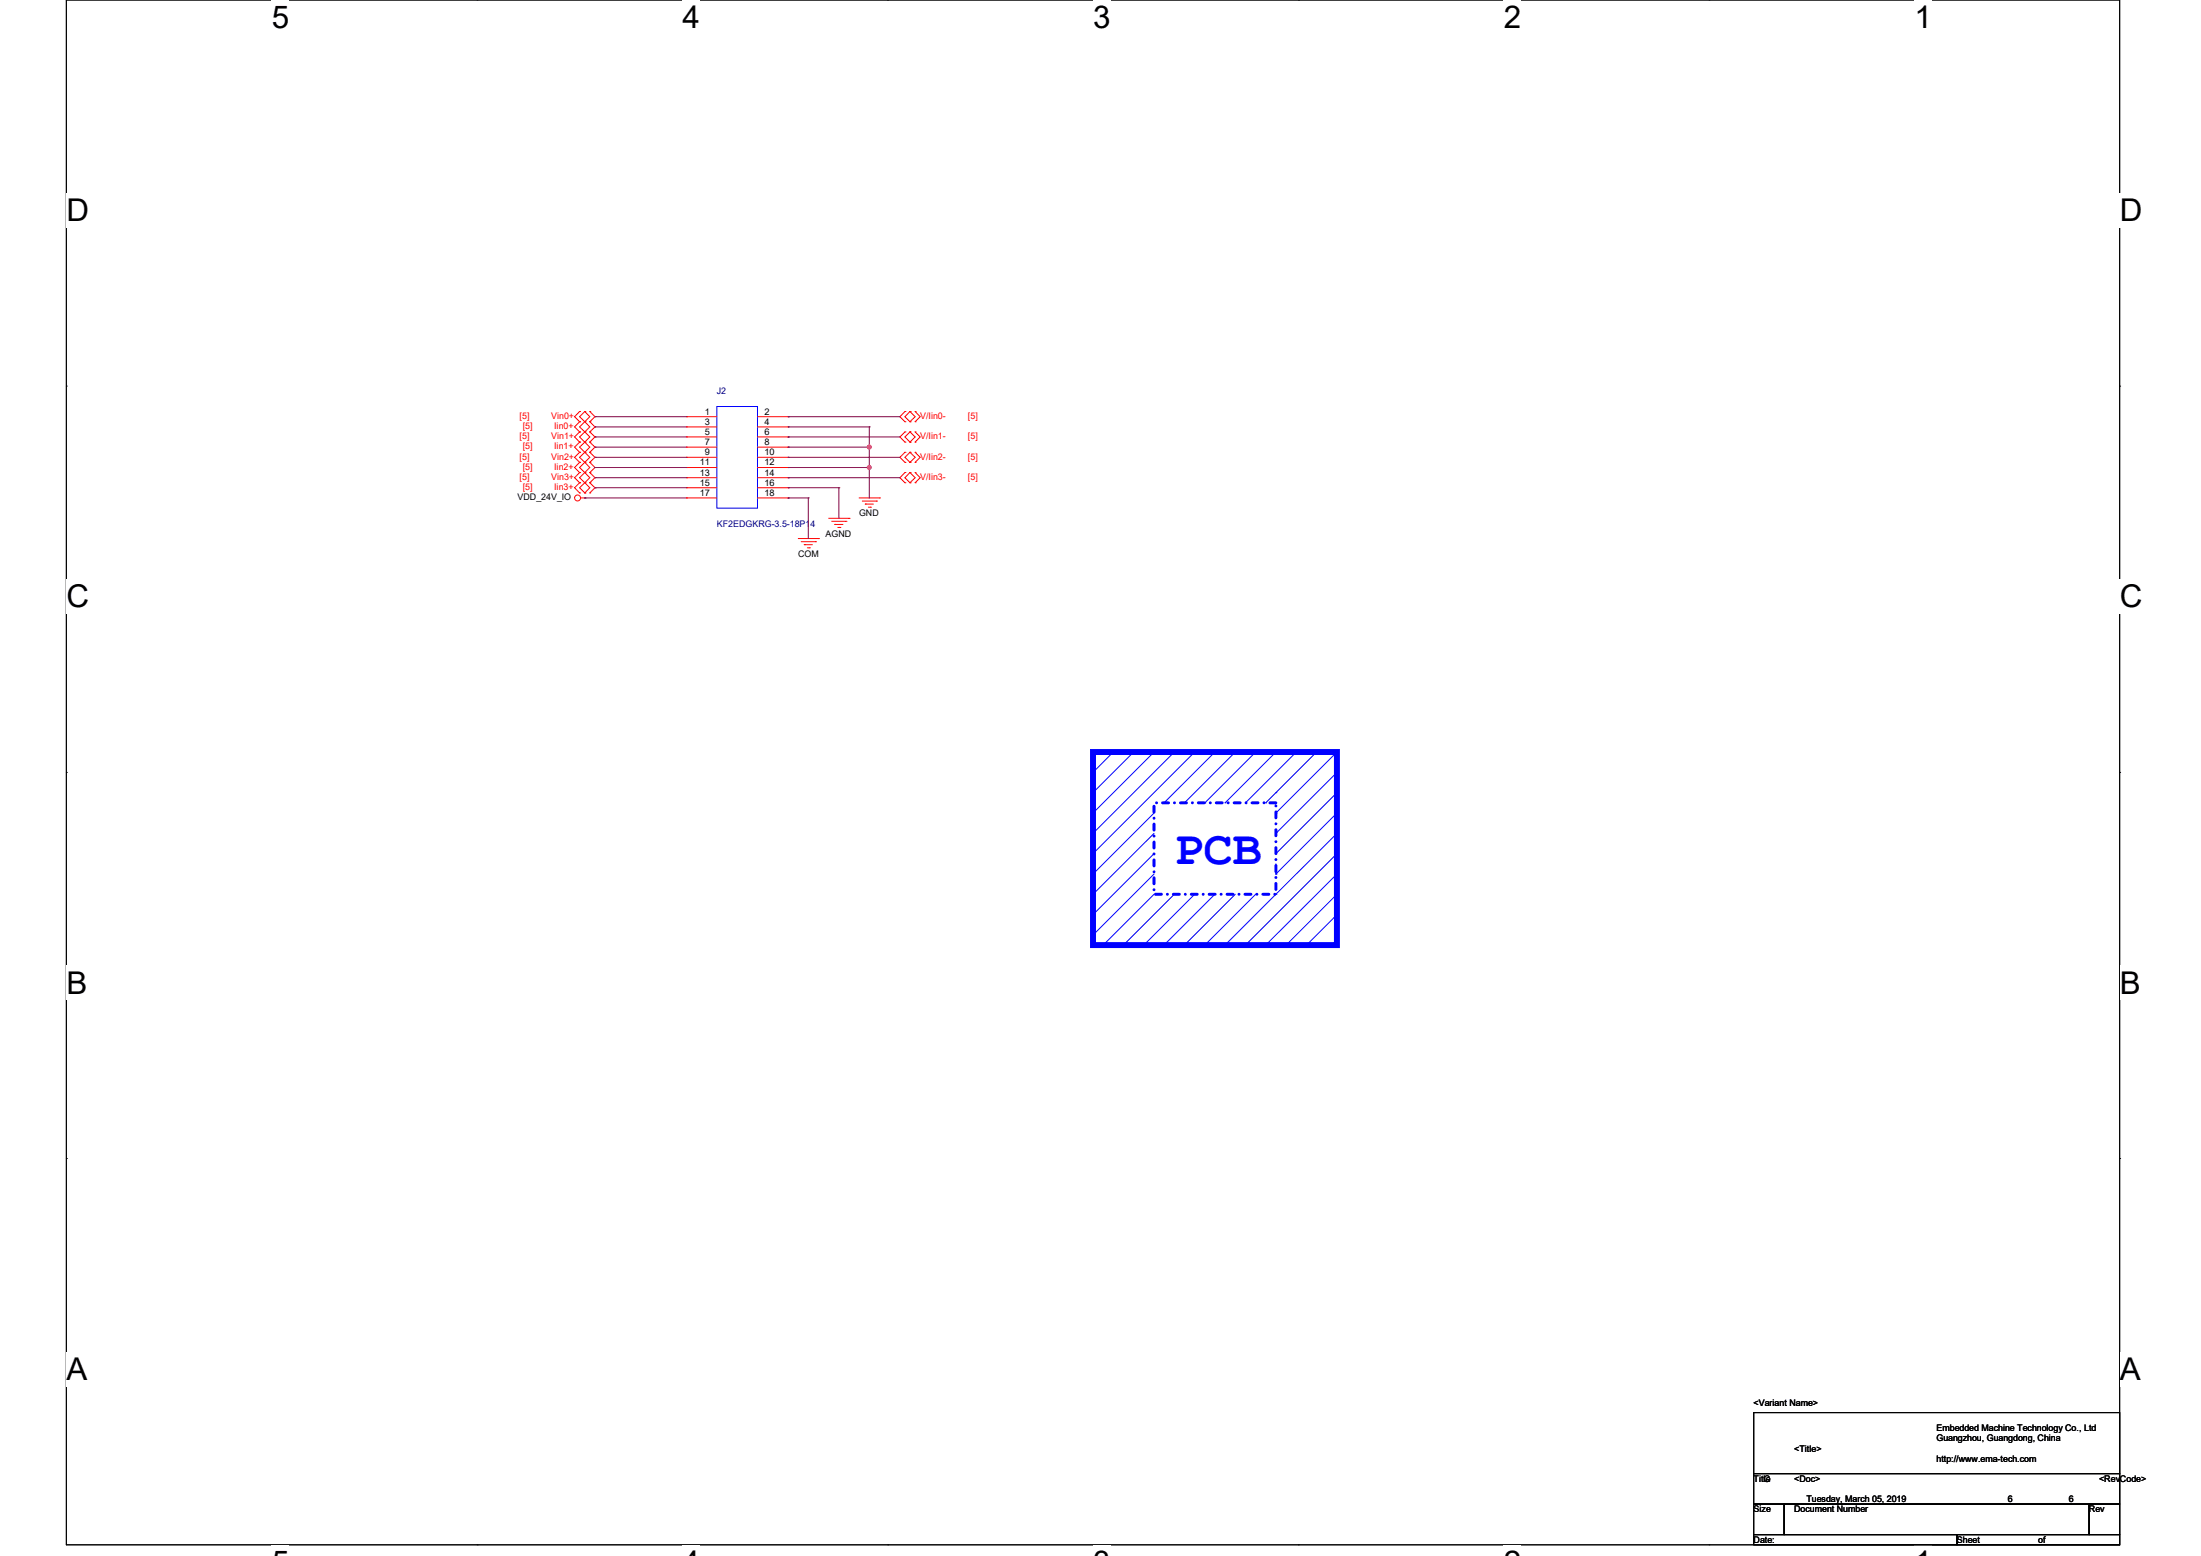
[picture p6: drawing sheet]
<svg xmlns="http://www.w3.org/2000/svg" width="297mm" height="210mm" viewBox="0 0 297 210" stroke-linecap="round" stroke-linejoin="round" font-family="sans-serif">
<path d="M9 0h277v208.5h-277z" fill="none" stroke="#000" stroke-width=".13"/>
<g fill="#fff">
<path d="M36.7 0h2.3v4.7h-2.3z"/>
<path d="M36.7 208.5h2.3v1.5h-2.3z"/>
</g>
<path d="M64.4 0h.1M64.4 208.5h.1" fill="none" stroke="#000" stroke-width=".13"/>
<g fill="#fff">
<path d="M92.1 0h2.3v4.7h-2.3z"/>
<path d="M92.1 208.5h2.3v1.5h-2.3z"/>
</g>
<path d="M119.8 0h.1M119.8 208.5h.1" fill="none" stroke="#000" stroke-width=".13"/>
<g fill="#fff">
<path d="M147.5 0h2.3v4.7h-2.3z"/>
<path d="M147.5 208.5h2.3v1.5h-2.3z"/>
</g>
<path d="M175.2 0h.1M175.2 208.5h.1" fill="none" stroke="#000" stroke-width=".13"/>
<g fill="#fff">
<path d="M202.9 0h2.4v4.7h-2.4z"/>
<path d="M202.9 208.5h2.4v1.5h-2.4z"/>
</g>
<path d="M230.6 0h.1M230.6 208.5h.1" fill="none" stroke="#000" stroke-width=".13"/>
<g fill="#fff">
<path d="M258.3 0h2.4v4.7h-2.4z"/>
<path d="M258.3 208.5h2.4v1.5h-2.4z"/>
<path d="M9 26.1h3v4.7h-3z"/>
<path d="M286 26.1h3.1v4.7h-3.1z"/>
<path d="M9 78.2h3v4.7h-3z"/>
<path d="M286 78.2h3.1v4.7h-3.1z"/>
</g>
<path d="M9 52.1h.1M286 52.1h.1" fill="none" stroke="#000" stroke-width=".13"/>
<g fill="#fff">
<path d="M9 130.3h2.8v4.7h-2.8z"/>
<path d="M286 130.3h2.8v4.7h-2.8z"/>
</g>
<path d="M9 104.2h.1M286 104.2h.1" fill="none" stroke="#000" stroke-width=".13"/>
<g fill="#fff">
<path d="M9 182.4h2.8v4.7h-2.8z"/>
<path d="M286 182.4h2.8v4.7h-2.8z"/>
</g>
<path d="M9 156.4h.1M286 156.4h.1M236.6 190.6h49.4v8.3h-49.4zM236.6 198.9h49.4v4.1h-49.4zM236.6 203h4.1v4.1h-4.1zM236.6 207.1h27.5v1.4h-27.5zM240.7 203h41.2v4.1h-41.2zM264.1 207.1h21.9v1.4h-21.9zM281.9 203h4.1v4.1h-4.1z" fill="none" stroke="#000" stroke-width=".13"/>
<g fill="none" stroke="#f00" stroke-width=".13">
<path d="M78.2 56.9h.1M78.2 58.3h.1M78.2 55.5h.1M78.2 59.7h.1M78.2 56.9l-.7 .7 .7 .7M78.2 55.5l-.7 .7 .7 .7M78.2 59.7l-.7 .6 .7 .7M78.2 58.3l-.7 .7 .7 .7M78.9 58.3h.1M78.9 56.9h.1M78.9 55.5h.1M78.9 59.7h.1"/>
<path d="M78.9 56.9l.7 .7-.7 .7M78.9 55.5l.7 .7-1.4 1.4 .7 .7M78.9 55.5l-.7 .7 .7 .7M78.9 58.3l-.7 .7 1.4 1.3-.7 .7M78.9 59.7l-.7 .6 1.4 1.4-1.4 1.4 .7 .7M78.9 58.3l.7 .7-.7 .7M79.6 56.9h.1M79.6 58.3h.1M79.6 55.5h.1M79.6 59.7h.1M79.6 56.9l.7 .7-.7 .7M79.6 55.5l.7 .7-.7 .7"/>
<path d="M79.6 59.7l.7 .6-.7 .7M79.6 58.3l.7 .7-.7 .7M92.6 56.2h.1M92.6 57.6h.1M92.6 59h.1M92.6 56.2h4.1M92.6 57.6h4.1M92.6 59h4.1M102.2 56.2h4.1M102.2 57.6h4.1M102.2 59h4.1M106.3 56.2h.1"/>
<path d="M106.3 57.6h.1M106.3 59h.1M122.1 55.5h.1M122.1 56.9h.1M122.1 58.3h.1M122.1 59.7h.1M122.1 55.5l-.7 .7 .7 .7M122.1 58.3l-.7 .7 .7 .7M122.8 56.9h.1M122.8 55.5h.1M122.8 59.7h.1M122.8 58.3h.1"/>
<path d="M122.8 55.5l-.7 .7 .7 .7M122.8 55.5l.7 .7-.7 .7M122.8 58.3l-.7 .7 .7 .7M122.8 58.3l.7 .7-.7 .7M123.5 55.5h.1M123.5 56.9h.1M123.5 58.3h.1M123.5 59.7h.1M123.5 58.3l.7 .7-.7 .7M123.5 55.5l.7 .7-.7 .7M78.2 61h.1M78.2 62.4h.1"/>
<path d="M78.2 63.8h.1M78.2 65.2h.1M78.2 66.5h.1M78.2 61l-.7 .7 .7 .7M78.2 62.4l-.7 .7 .7 .7M78.2 65.2l-.7 .6 .7 .7M78.2 63.8l-.7 .7 .7 .7M78.4 67.2h.5M78.9 67.2h.1M78.9 61h.1M78.9 63.8h.1M78.9 62.4h.1"/>
<path d="M78.9 66.5h.1M78.9 65.2h.1M78.9 62.4l.7 .7-1.4 1.4 .7 .7M78.9 61l-.7 .7 .7 .7M78.9 65.2l.7 .6-.7 .7M78.9 65.2l-.7 .6 .7 .7M78.9 63.8l.7 .7-.7 .7M79.6 61h.1M79.6 62.4h.1M79.6 63.8h.1M79.6 65.2h.1M79.6 66.5h.1"/>
<path d="M79.6 62.4l.7 .7-.7 .7M79.6 61l.7 .7-.7 .7M79.6 63.8l.7 .7-.7 .7M79.6 65.2l.7 .6-.7 .7M92.6 60.3h.1M92.6 61.7h.1M92.6 63.1h.1M92.6 64.5h.1M92.6 65.8h.1M92.6 67.2h.1M92.6 67.2h4.1M92.6 60.3h4.1"/>
<path d="M92.6 61.7h4.1M92.6 63.1h4.1M92.6 64.5h4.1M92.6 65.8h4.1M102.2 67.2h4.1M102.2 60.3h4.1M102.2 61.7h4.1M102.2 63.1h4.1M102.2 64.5h4.1M102.2 65.8h4.1M106.3 60.3h.1M106.3 61.7h.1"/>
<path d="M106.3 63.1h.1M106.3 64.5h.1M106.3 65.8h.1M106.3 67.2h.1M107.7 72.7h2.7M108.1 73.1h1.9M108.5 73.5h.1M108.5 73.5h1.1M108.9 73.9h.3M109.2 73.9h.1M110 73.1h.1M110.4 72.7h.1"/>
<path d="M111.8 70h2.8M112.2 70.4h2M112.6 70.8h.1M112.6 70.8h1.1M113.1 71.2h.2M113.3 71.2h.1M114.2 70.4h.1M114.6 70h.1M115.9 67.2h2.8M116.4 67.6h1.9M116.8 68h.1M116.8 68h1.1"/>
<path d="M117.2 68.5h.3M117.5 68.5h.1M118.3 67.6h.1M118.7 67.2h.1M122.1 61h.1M122.1 62.4h.1M122.1 63.8h.1M122.1 65.2h.1M122.1 61l-.7 .7 .7 .7M122.1 63.8l-.7 .7 .7 .7M122.8 62.4h.1M122.8 61h.1"/>
<path d="M122.8 65.2h.1M122.8 63.8h.1M122.8 61l-.7 .7 .7 .7M122.8 61l.7 .7-.7 .7M122.8 63.8l-.7 .7 .7 .7M122.8 63.8l.7 .7-.7 .7M123.5 61h.1M123.5 62.4h.1M123.5 63.8h.1M123.5 65.2h.1M123.5 61l.7 .7-.7 .7M123.5 63.8l.7 .7-.7 .7"/>
<circle cx="77.9" cy="67.2" r=".4"/>
</g>
<path d="M155.7 108.4h16.5v12.3h-16.5z" fill="none" stroke="#00f" stroke-width=".4" stroke-dasharray=".8 .8 0 .8"/>
<path d="M147.5 101.5h32.9v26.1h-32.9z" fill="none" stroke="#00f" stroke-width=".8"/>
<g fill="none" stroke="#00f" stroke-width=".13">
<path d="M96.7 54.9h5.5v13.7h-5.5zM147.5 109.7h.1M147.5 112.5h.1M147.5 115.2h.1M147.5 118h.1M150.2 101.5h.1M150.2 101.5l-2.7 2.7M153 101.5h.1M153 101.5l-5.5 5.5M155.7 101.5l-8.2 8.2M155.7 109.7l-8.2 8.3M155.7 112.5l-8.2 8.2"/>
<path d="M155.7 115.2l-8.2 8.2M155.7 118l-8.2 8.2M157.1 108.4h.1M158.5 101.5l-11 11M159.8 108.4h.1M161.2 101.5l-13.7 13.7M162.6 108.4h.1M163.9 101.5l-6.8 6.9M165.3 108.4h.1M166.7 101.5l-6.9 6.9M168.1 108.4h.1M169.4 101.5l-6.8 6.9"/>
<path d="M170.8 108.4h.1M172.2 107h.1M172.2 109.7h.1M172.2 118h.1M172.2 101.5l-6.9 6.9M172.2 116.6v1.4M174.9 101.5l-6.8 6.9M177.7 101.5l-6.9 6.9M180.4 104.2h.1M180.4 107h.1M180.4 101.5l-8.2 8.2M180.4 107l-8.2 8.2"/>
<path d="M180.4 109.7l-8.2 8.3M180.4 112.5l-15.1 15.1M180.4 104.2l-8.2 8.3M180.4 115.2l-12.3 12.4M180.4 118l-9.6 9.6M147.5 120.7h.1M147.5 123.4h.1M147.5 126.2h.1M148.9 127.6h.1M151.6 127.6h.1M154.3 127.6h.1M155.7 120.7l-6.8 6.9"/>
<path d="M157.1 127.6h.1M158.5 120.7l-6.9 6.9M159.8 127.6h.1M161.2 120.7l-6.9 6.9M162.6 127.6h.1M163.9 120.7l-6.8 6.9M165.3 127.6h.1M166.7 120.7l-6.9 6.9M168.1 127.6h.1M169.4 120.7l-6.8 6.9M170.8 127.6h.1M172.2 120.7h.1"/>
<path d="M173.5 127.6h.1M176.3 127.6h.1M180.4 120.7l-6.9 6.9M180.4 123.4l-4.1 4.2"/>
</g>
<g fill="none" stroke="#800040" stroke-width=".13">
<path d="M80.3 56.2h.1M80.3 59h.1M80.3 57.6h.1M80.3 56.2h12.3M80.3 59h12.3M80.3 57.6h12.3M106.3 59h.1M106.3 57.6h.1M106.3 56.2h.1M106.3 56.2h15.1M106.3 59h15.1M106.3 57.6h11"/>
<path d="M117.3 57.6h.1M117.3 57.6v9.6M78.9 67.2h.1M78.9 67.2h13.7M80.3 60.3h.1M80.3 61.7h.1M80.3 63.1h.1M80.3 64.5h.1M80.3 65.8h.1M80.3 60.3h12.3M80.3 61.7h12.3M80.3 64.5h12.3"/>
<path d="M80.3 63.1h12.3M80.3 65.8h12.3M106.3 61.7h.1M106.3 64.5h.1M106.3 60.3h.1M106.3 63.1h.1M106.3 65.8h.1M106.3 67.2h.1M106.3 60.3h11M106.3 61.7h15.1M106.3 64.5h15.1M106.3 63.1h11"/>
<path d="M106.3 65.8h6.9M106.3 67.2h2.8M109.1 67.2h.1M109.1 67.2v5.5M113.2 65.8h.1M113.2 65.8v4.2M117.3 60.3h.1M117.3 63.1h.1"/>
</g>
<g fill="#f0f" stroke="#f0f" stroke-width=".13">
<circle cx="117.3" cy="60.3" r=".26"/>
<circle cx="117.3" cy="63.1" r=".26"/>
</g>
<text font-size="6.6" fill="#00f" x="158.5" y="116.6">PCB</text>
<g font-size="4.2">
<text x="36.7" y="3.8">5</text>
<text x="92.1" y="3.8">4</text>
<text x="147.5" y="3.8">3</text>
<text x="202.9" y="3.8">2</text>
<text x="258.3" y="3.8">1</text>
<text x="9" y="29.8">D</text>
<text x="286" y="29.8">D</text>
<text x="9" y="82">C</text>
<text x="286" y="82">C</text>
<text x="9" y="134.1">B</text>
<text x="286" y="134.1">B</text>
<text x="9" y="186.2">A</text>
<text x="286" y="186.2">A</text>
</g>
<g font-size="1.2" fill="#000080">
<text x="96.7" y="53.2">J2</text>
<text x="96.7" y="71.1">KF2EDGKRG-3.5-18P14</text>
</g>
<g font-size="1.2" fill="#f00">
<text x="70.1" y="56.5">[5]</text>
<text x="70.1" y="59.3">[5]</text>
<text x="70.5" y="57.9">[5]</text>
<text x="74.4" y="56.5">Vin0+</text>
<text x="74.4" y="59.3">Vin1+</text>
<text x="74.8" y="57.9">Iin0+</text>
<text x="124.2" y="56.5">V/Iin0-</text>
<text x="124.2" y="59.3">V/Iin1-</text>
<text x="130.6" y="56.5">[5]</text>
<text x="130.6" y="59.3">[5]</text>
<text x="70.1" y="62">[5]</text>
<text x="70.1" y="64.8">[5]</text>
<text x="70.5" y="60.6">[5]</text>
<text x="70.5" y="63.4">[5]</text>
<text x="74.4" y="62">Vin2+</text>
<text x="74.4" y="64.8">Vin3+</text>
<text x="74.8" y="60.6">Iin1+</text>
<text x="74.8" y="63.4">Iin2+</text>
<text x="124.2" y="62">V/Iin2-</text>
<text x="124.2" y="64.8">V/Iin3-</text>
<text x="130.6" y="62">[5]</text>
<text x="130.6" y="64.8">[5]</text>
<text x="70.5" y="66.1">[5]</text>
<text x="74.8" y="66.1">Iin3+</text>
</g>
<g font-size="1.2">
<text x="95.1" y="55.9">1</text>
<text x="95.1" y="57.3">3</text>
<text x="95.1" y="58.7">5</text>
<text x="103.2" y="55.9">2</text>
<text x="103.2" y="57.3">4</text>
<text x="103.2" y="58.7">6</text>
<text x="94.4" y="62.8">11</text>
<text x="94.4" y="64.2">13</text>
<text x="94.4" y="65.5">15</text>
<text x="95.1" y="60.1">7</text>
<text x="95.1" y="61.4">9</text>
<text x="103.2" y="60.1">8</text>
<text x="103.2" y="61.4">10</text>
<text x="103.2" y="62.8">12</text>
<text x="103.2" y="64.2">14</text>
<text x="103.2" y="65.5">16</text>
<text x="69.8" y="67.5">VDD_24V_IO</text>
<text x="94.4" y="66.9">17</text>
<text x="103.2" y="66.9">18</text>
<text x="115.9" y="69.7">GND</text>
<text x="107.7" y="75.2">COM</text>
<text x="111.4" y="72.5">AGND</text>
<text x="236.6" y="189.7">&lt;Variant Name&gt;</text>
<text x="242.1" y="195.9">&lt;Title&gt;</text>
<text x="261.3" y="193.1">Embedded Machine Technology Co., Ltd</text>
<text x="261.3" y="197.3">http://www.ema-tech.com</text>
<text x="261.3" y="194.5">Guangzhou, Guangdong, China</text>
<text x="236.6" y="200">Title</text>
<text x="238" y="200">C</text>
<text x="242.1" y="200">&lt;Doc&gt;</text>
<text x="243.8" y="202.8">Tuesday, March 05, 2019</text>
<text x="270.9" y="202.8">6</text>
<text x="279.1" y="202.8">6</text>
<text x="283.3" y="200">&lt;RevCode&gt;</text>
<text x="236.6" y="204.1">Size</text>
<text x="236.6" y="208.2">Date:</text>
<text x="242.1" y="204.1">Document Number</text>
<text x="264.1" y="208.2">Sheet</text>
<text x="275" y="208.2">of</text>
<text x="281.9" y="204.1">Rev</text>
</g>
</svg>
